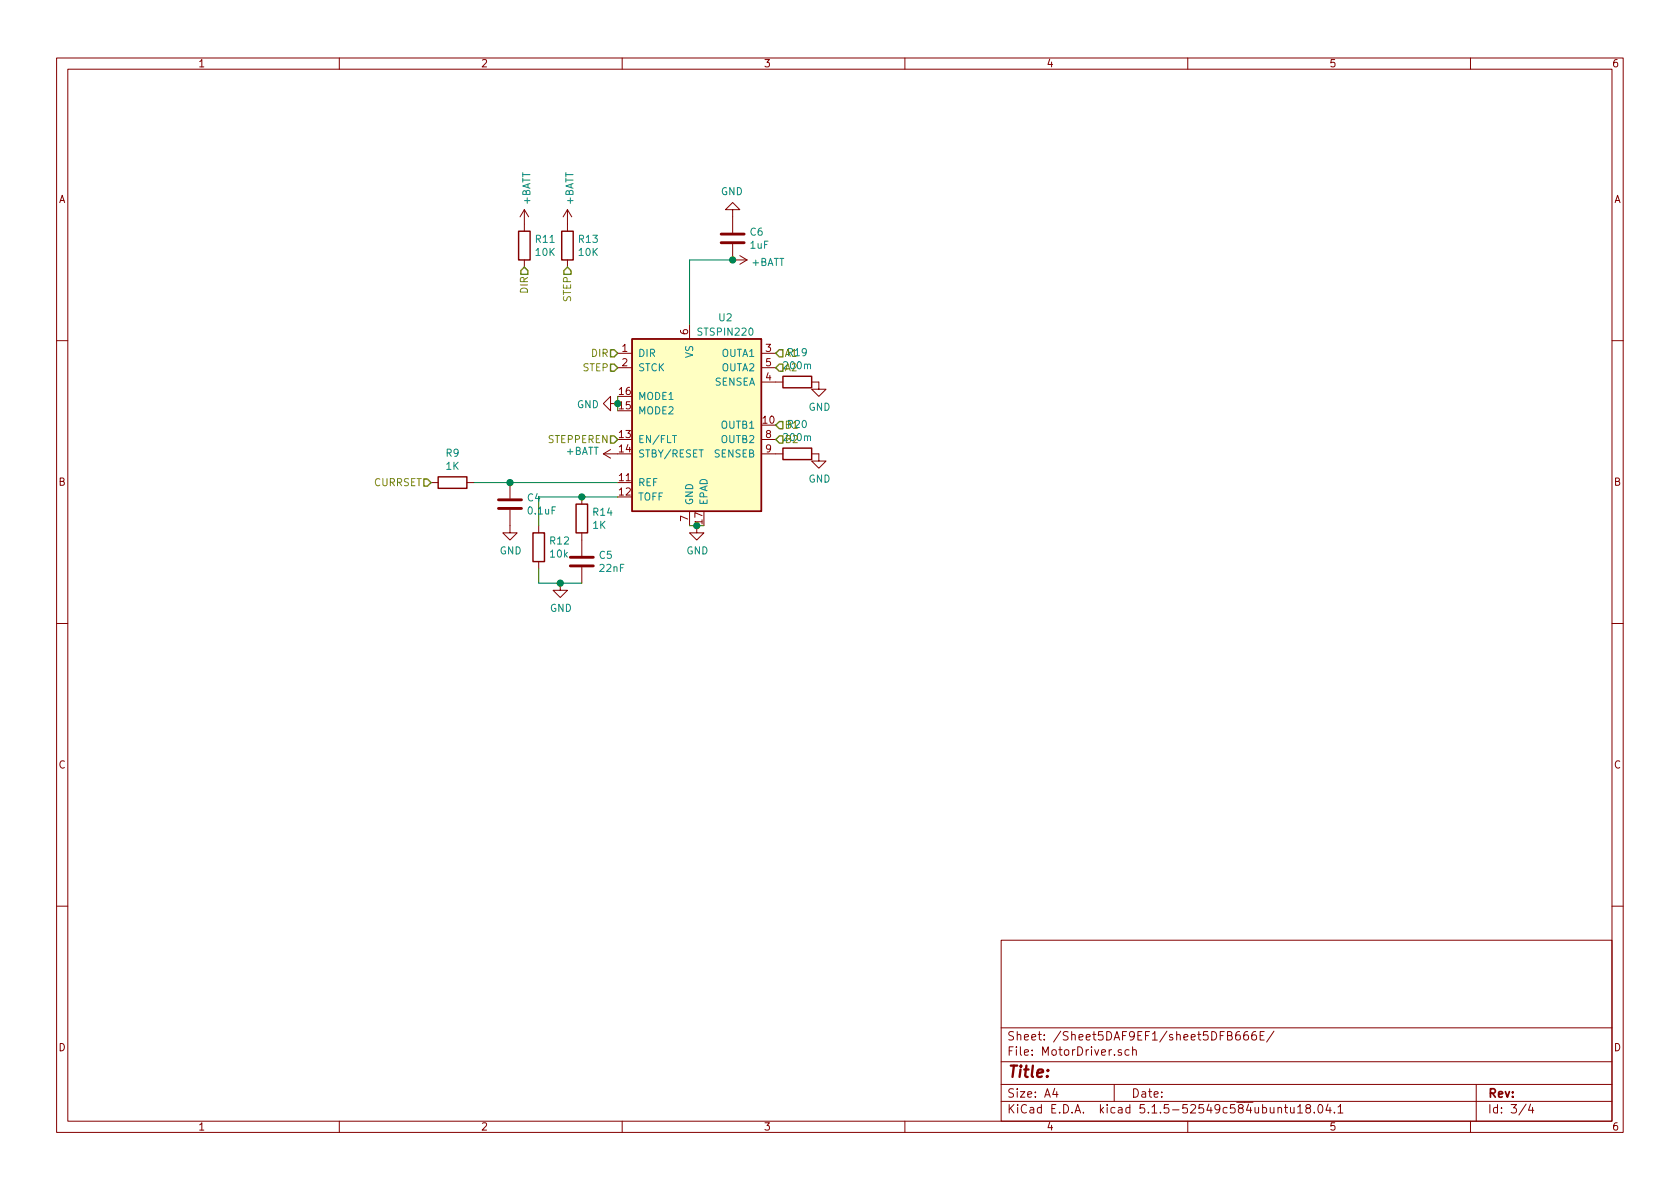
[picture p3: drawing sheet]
<svg xmlns="http://www.w3.org/2000/svg" width="297mm" height="210mm" viewBox="0 0 297 210" stroke-linecap="round" stroke-linejoin="round" font-family="sans-serif">
<g fill="none" stroke="#840000" stroke-width=".18">
<path d="M10 10.3h277v189.9h-277zM12 12.2h273v186.1h-273zM60 10.3v1.9M110 10.3v1.9M160 10.3v1.9M210 10.3v1.9M260 10.3v1.9M92.7 37.1l-.8 1.2M92.7 37.1v3.8M92.7 37.1l.8 1.2M100.3 37.1l-.7 1.2M100.3 37.1v3.8"/>
<path d="M100.3 37.1l.8 1.2M129.5 37.1h1.3l-1.3-1.3-1.2 1.3h1.2v4M92.7 46v1.2M100.3 46v1.2M121.9 57.4v2.5M129.5 43.2v2.8h2.6M130.8 45.2l1.3 .8M132.1 46l-1.3 .7M10 60.2h2M107.9 71.4v-1.3l-1.2 1.3 1.2 1.2v-1.2h1.3M107.9 79.5l-1.2 .8M109.2 62.5h2.6"/>
<path d="M109.2 65h2.6M134.6 67.6h3.8M134.6 62.5h2.6M134.6 65h2.6M134.6 77.7h2.6M143.5 67.6h1.3v1.2h1.2l-1.2 1.3-1.3-1.3h1.3M285 60.2h2M76.2 85.3h1.3M82.5 85.3h1.3M90.2 90.2v4h1.2l-1.2 1.3-1.3-1.3h1.3M90.2 85.3v2.8M95.2 93v1.2"/>
<path d="M95.2 99.3v1.3M102.9 87.9v1.2M102.9 94.2v4.1M106.7 80.3l1.2 .7M106.7 80.3h2.5M121.9 90.4v2.6M123.2 93v1.2h1.3l-1.3 1.3-1.3-1.3h1.3M134.6 80.3h3.8M143.5 80.3h1.3v1.2h1.2l-1.2 1.3-1.3-1.3h1.3M10 110.3h2M99.1 103.1v1.3h1.2l-1.2 1.3-1.3-1.3h1.3M102.9 100.3v2.8"/>
<path d="M285 110.3h2M10 160.2h2M177 166.3h108v32h-108zM285 160.2h2M60 198.3v1.9M110 198.3v1.9M160 198.3v1.9M177 194.8h108M177 191.8h108M177 187.8h108M177 181.8h108M186.5 192.5l-.4 1h1"/>
<path d="M186.8 193v1M197 191.8v3M198.3 185.7a.37 .37 0 0 0-.6 .1l.1 .2 .5 .2v.1l-.2 .3-.4-.1M199.6 185.7l-.4-.1-.3 .3 .1 .6 .2 .1 .4-.1M200.3 185.7a.37 .37 0 0 1 .6 .1v.8M200.3 185.1v1.5M210 198.3v1.9M219.2 182.4a.59 .59 0 0 0-.7 .7v.5l.1 .2 .4 .1 .3-.1v-.5l-.1-.2-.5-.1-.2 .3M220.6 182.4a.59 .59 0 0 0-.7 .7l.1 .7 .2 .1 .5-.1 .1-.5-.2-.2-.4-.1-.3 .3M222 182.4a.59 .59 0 0 0-.7 .7l.1 .7 .2 .1 .5-.1 .1-.5-.2-.2-.4-.1-.3 .3M222.8 183.1h.5M223.5 182.4h-.7v1.5h.7"/>
<path d="M225.2 182.3l-1.2 2M226 196l.2-.2 .3 .1 .1 .9M227.1 195.8h.6M227.3 195.3v1.3l.4 .2M228.2 195.8v.9l.4 .1 .2-.1M228.8 195.8v1M229.4 195.8l.5-.5v1.5M229.4 196.8h.9M231.2 196l-.3-.2v-.3a.48 .48 0 0 1 .7-.1l.1 .2-.1 .3-.6 .1-.1 .3v.4l.3 .1 .4-.1 .1-.2v-.2l-.3-.3M232.4 196.7v.1M233.1 195.5l.3-.2a.8 .8 0 0 1 .5 .8 .8 .8 0 0 1-.5 .7l-.3-.1-.1-.4zM234.8 195.2l-.4 1.1h1"/>
<path d="M235.2 195.8v1M235.9 196.7v.1M236.6 195.8l.4-.5v1.5M236.6 196.8h.8M260 198.3v1.9M261 191.8v6.5M269.8 195.2l-1.2 2M270.6 195.2l-.3 1.1h.9M271 195.8v1"/>
</g>
<path d="M91.7 40.9h2v5.1h-2zM99.3 40.9h2v5.1h-2zM111.8 59.9h22.8v30.5h-22.8zM138.4 79.2h5.1v2.1h-5.1zM138.4 66.5h5.1v2.1h-5.1zM77.5 84.3h5v2.1h-5zM94.2 94.2h2.1v5.1h-2.1zM101.9 89.1h2v5.1h-2z" fill="none" stroke="#840000" stroke-width=".25"/>
<path d="M127.5 42.9h4.1M127.5 41.4h4.1M88.1 89.9h4.1M88.1 88.4h4.1M100.8 98.5h4.1M100.8 100.1h4.1" fill="none" stroke="#840000" stroke-width=".51"/>
<path d="M111.8 59.9h22.8v30.5h-22.8z" fill="#ffffc2" stroke="#ffffc2" stroke-width=".18"/>
<path d="M118.9 77h.7" fill="none" stroke="#008484" stroke-width=".18"/>
<path d="M129.5 46h-7.6v11.4M109.2 70.1v1.3M83.8 85.3h25.4M109.2 87.9h-14v5.1M121.9 93h1.3M95.2 100.6v2.5h7.7" fill="none" stroke="#008400" stroke-width=".18"/>
<path d="M92.7 47.2l.6 .7v.6h-1.2v-.6zM100.3 47.2l.7 .7v.6h-1.3v-.6zM107.9 77.1h.7l.6 .6-.6 .7h-.7zM107.9 64.4h.7l.6 .6-.6 .7h-.7zM107.9 61.8h.7l.6 .7-.6 .6h-.7zM137.2 77.7l.6-.6h.6v1.3h-.6zM137.2 65l.6-.6h.6v1.3h-.6zM137.2 62.5l.6-.7h.6v1.3h-.6zM137.8 74.5h.6v1.3h-.6l-.6-.6zM74.9 84.7h.7l.6 .6-.6 .7h-.7z" fill="none" stroke="#848400" stroke-width=".25"/>
<g fill="#008400" stroke="#008400" stroke-width=".25">
<circle cx="123.2" cy="93" r=".51"/>
<circle cx="90.2" cy="85.3" r=".51"/>
<circle cx="99.1" cy="103.1" r=".51"/>
<circle cx="102.9" cy="87.9" r=".51"/>
<circle cx="129.5" cy="46" r=".51"/>
<circle cx="109.2" cy="71.4" r=".51"/>
</g>
<text font-size="2.8" fill="#840000" x="178" y="190.5">Title:</text>
<g font-size="2.1" fill="#840000">
<text x="178" y="184">Sheet: /Sheet5DAF9EF1/sheet5DFB666E/</text>
<text x="178" y="186.7">File: MotorDriver.sch</text>
<text x="178" y="196.9">KiCad E.D.A. kicad 5.1.5-52549c584ubuntu18.04.1</text>
<text x="178" y="194.1">Size: A4</text>
<text x="200" y="194.1">Date:</text>
<text x="263" y="194.1">Rev:</text>
<text x="263" y="196.9">Id: 3/4</text>
</g>
<g font-size="1.8" fill="#840000">
<text x="35" y="11.9">1</text>
<text x="85" y="11.9">2</text>
<text x="135" y="11.9">3</text>
<text x="185" y="11.9">4</text>
<text x="235" y="11.9">5</text>
<text x="285" y="11.9">6</text>
<text x="10.4" y="35.9">A</text>
<text x="285.4" y="35.9">A</text>
<text x="121.7" y="59.2" transform="rotate(-90 121.7 59.2)">6</text>
<text x="110" y="62.2">1</text>
<text x="110" y="64.8">2</text>
<text x="135.4" y="62.2">3</text>
<text x="135.4" y="64.8">5</text>
<text x="109.5" y="69.8">16</text>
<text x="135.4" y="67.3">4</text>
<text x="109.5" y="77.5">13</text>
<text x="134.9" y="74.9">10</text>
<text x="135.4" y="77.5">8</text>
<text x="109.5" y="80">14</text>
<text x="135.4" y="80">9</text>
<text x="10.4" y="85.9">B</text>
<text x="109.5" y="85.1">11</text>
<text x="109.5" y="87.6">12</text>
<text x="285.4" y="85.9">B</text>
<text x="121.7" y="92.2" transform="rotate(-90 121.7 92.2)">7</text>
<text x="10.4" y="135.9">C</text>
<text x="285.4" y="135.9">C</text>
<text x="10.4" y="185.9">D</text>
<text x="285.4" y="185.9">D</text>
<text x="35" y="199.9">1</text>
<text x="85" y="199.9">2</text>
<text x="135" y="199.9">3</text>
<text x="185" y="199.9">4</text>
<text x="235" y="199.9">5</text>
<text x="285" y="199.9">6</text>
</g>
<g font-size="1.8" fill="#008484">
<text x="127.5" y="34.5">GND</text>
<text x="93.8" y="36.2" transform="rotate(-90 93.8 36.2)">+BATT</text>
<text x="101.4" y="36.2" transform="rotate(-90 101.4 36.2)">+BATT</text>
<text x="132.7" y="41.7">C6</text>
<text x="94.8" y="42.9">R11</text>
<text x="94.8" y="45.3">10K</text>
<text x="102.4" y="42.9">R13</text>
<text x="102.4" y="45.3">10K</text>
<text x="132.7" y="44">1uF</text>
<text x="132.9" y="47">+BATT</text>
<text x="123.6" y="59.4">STSPIN220</text>
<text x="127.2" y="56.8">U2</text>
<text x="112.8" y="63.1">DIR</text>
<text x="112.8" y="65.7">STCK</text>
<text x="122.6" y="63.3" transform="rotate(-90 122.6 63.3)">VS</text>
<text x="127.6" y="63.1">OUTA1</text>
<text x="127.6" y="65.7">OUTA2</text>
<text x="138.7" y="65.3">200m</text>
<text x="139.3" y="63">R19</text>
<text x="112.8" y="70.7">MODE1</text>
<text x="126.3" y="68.2">SENSEA</text>
<text x="102" y="72.2">GND</text>
<text x="112.8" y="73.3">MODE2</text>
<text x="127.6" y="75.8">OUTB1</text>
<text x="138.7" y="78">200m</text>
<text x="139.3" y="75.7">R20</text>
<text x="143" y="72.6">GND</text>
<text x="78.9" y="80.8">R9</text>
<text x="78.9" y="83.1">1K</text>
<text x="100.1" y="80.4">+BATT</text>
<text x="112.8" y="78.4">EN/FLT</text>
<text x="112.8" y="80.9">STBY/RESET</text>
<text x="126.3" y="80.9">SENSEB</text>
<text x="127.6" y="78.4">OUTB2</text>
<text x="93.3" y="88.7">C4</text>
<text x="112.8" y="86">REF</text>
<text x="112.8" y="88.5">TOFF</text>
<text x="122.6" y="89.4" transform="rotate(-90 122.6 89.4)">GND</text>
<text x="125.1" y="89.4" transform="rotate(-90 125.1 89.4)">EPAD</text>
<text x="143" y="85.3">GND</text>
<text x="93.5" y="91">0.1uF</text>
<text x="104.9" y="93.5">1K</text>
<text x="104.9" y="91.2">R14</text>
<text x="88.3" y="98">GND</text>
<text x="97.3" y="96.3">R12</text>
<text x="97.4" y="98.6">10k</text>
<text x="106" y="98.8">C5</text>
<text x="106.1" y="101.1">22nF</text>
<text x="121.4" y="98">GND</text>
<text x="97.2" y="108.2">GND</text>
</g>
<g font-size="1.8" fill="#848400">
<text x="93.3" y="51.8" transform="rotate(-90 93.3 51.8)">DIR</text>
<text x="101" y="53.4" transform="rotate(-90 101 53.4)">STEP</text>
<text x="103.1" y="65.7">STEP</text>
<text x="104.6" y="63.1">DIR</text>
<text x="138.7" y="65.7">A2</text>
<text x="138.7" y="63.1">A1</text>
<text x="138.7" y="75.8">B1</text>
<text x="97" y="78.4">STEPPEREN</text>
<text x="138.7" y="78.4">B2</text>
<text x="66.1" y="86">CURRSET</text>
</g>
<g font-size="1.8" fill="#008400">
<text x="109.5" y="72.4">15</text>
<text x="124.2" y="92.7" transform="rotate(-90 124.2 92.7)">17</text>
</g>
</svg>
